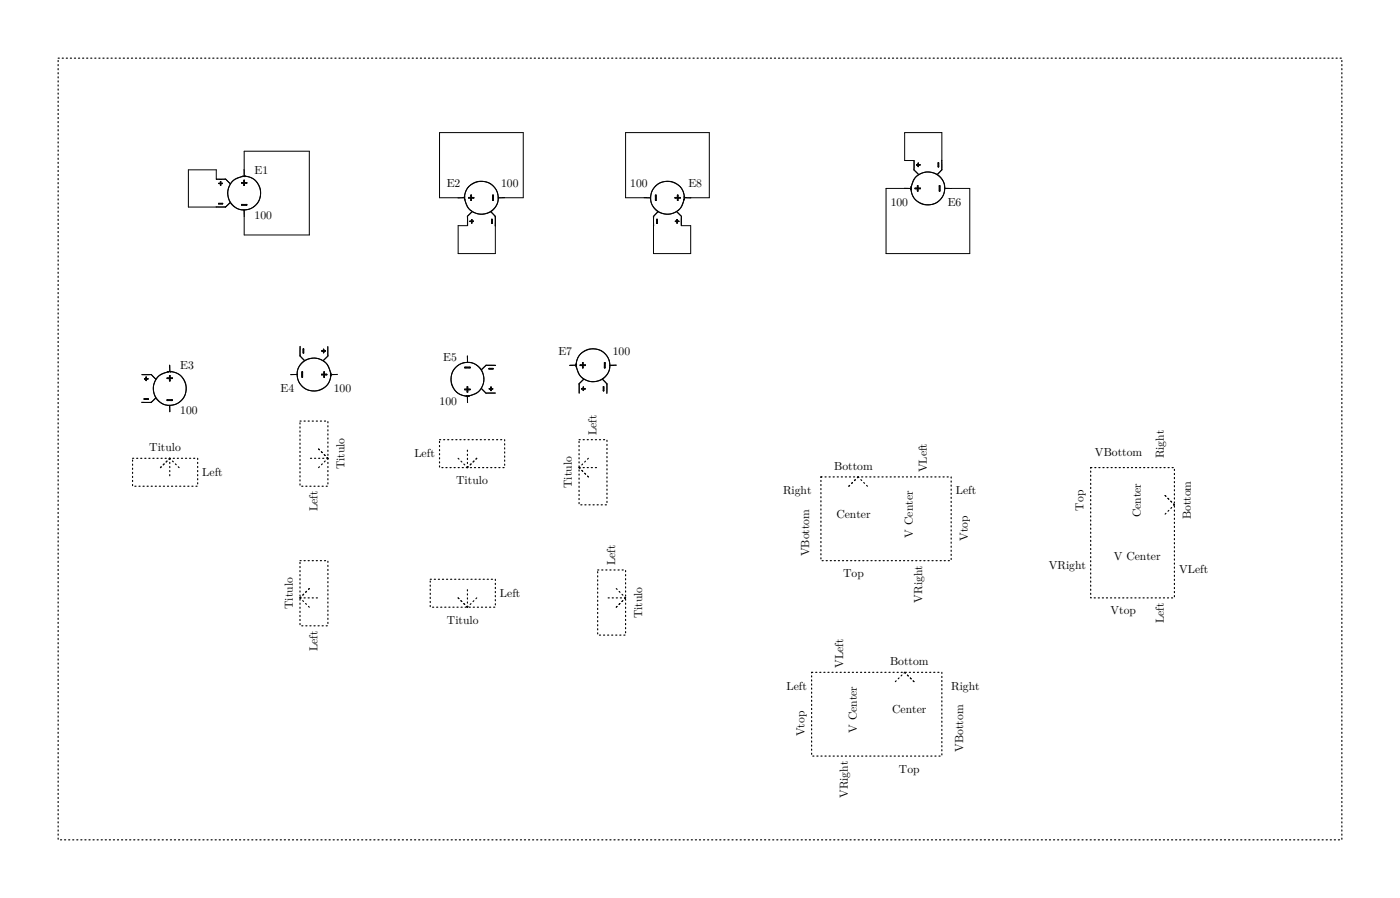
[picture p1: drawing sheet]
Version 4.1
SHEET 1 2036 3832
WIRE 624 1008 480 1008
WIRE 944 1008 800 1008
WIRE 1344 1008 1280 1008
WIRE 256 1040 144 1040
WIRE 1280 1056 1280 1008
WIRE 1296 1056 1280 1056
WIRE 1344 1056 1344 1008
WIRE 96 1072 48 1072
WIRE 144 1072 144 1040
WIRE 96 1088 96 1072
WIRE 1280 1104 1248 1104
WIRE 1392 1104 1360 1104
WIRE 480 1120 480 1008
WIRE 512 1120 480 1120
WIRE 624 1120 624 1008
WIRE 624 1120 592 1120
WIRE 800 1120 800 1008
WIRE 832 1120 800 1120
WIRE 944 1120 944 1008
WIRE 944 1120 912 1120
WIRE 48 1136 48 1072
WIRE 96 1136 48 1136
WIRE 528 1168 512 1168
WIRE 912 1168 896 1168
WIRE 144 1184 144 1152
WIRE 256 1184 256 1040
WIRE 256 1184 144 1184
WIRE 512 1216 512 1168
WIRE 576 1216 576 1168
WIRE 576 1216 512 1216
WIRE 848 1216 848 1168
WIRE 912 1216 912 1168
WIRE 912 1216 848 1216
WIRE 1248 1216 1248 1104
WIRE 1392 1216 1392 1104
WIRE 1392 1216 1248 1216
SYMBOL e 1264 1104 M90
SYMATTR InstName E6
SYMATTR Value 100
SYMBOL e 928 1120 M270
SYMATTR InstName E8
SYMATTR Value 100
SYMBOL e 144 1056 R0
SYMATTR InstName E1
SYMATTR Value 100
SYMBOL e 496 1120 R270
SYMATTR InstName E2
SYMATTR Value 100
SYMBOL e 16 1392 R0
SYMATTR InstName E3
SYMATTR Value 100
SYMBOL e 320 1424 R90
SYMATTR InstName E4
SYMATTR Value 100
SYMBOL e 528 1488 R180
SYMATTR InstName E5
SYMATTR Value 100
SYMBOL e 688 1408 R270
SYMATTR InstName E7
SYMATTR Value 100
TEXT 8 1560 Bottom 2 ;Titulo
TEXT 72 1592 Left 2 ;Left
TEXT 296 1560 VTop 2 ;Titulo
TEXT 264 1624 VRight 2 ;Left
TEXT 536 1592 Top 2 ;Titulo
TEXT 472 1560 Right 2 ;Left
TEXT 712 1592 VBottom 2 ;Titulo
TEXT 744 1528 VLeft 2 ;Left
TEXT 232 1800 VBottom 2 ;Titulo
TEXT 264 1864 VRight 2 ;Left
TEXT 520 1832 Top 2 ;Titulo
TEXT 584 1800 Left 2 ;Left
TEXT 808 1816 VTop 2 ;Titulo
TEXT 776 1752 VLeft 2 ;Left
TEXT 1192 1592 Bottom 2 ;Bottom
TEXT 1368 1624 Left 2 ;Left
TEXT 1120 1624 Right 2 ;Right
TEXT 1192 1752 Top 2 ;Top
TEXT 1288 1664 VCenter 2 ;V Center
TEXT 1120 1696 VBottom 2 ;VBottom
TEXT 1368 1688 VTop 2 ;Vtop
TEXT 1312 1592 VLeft 2 ;VLeft
TEXT 1304 1752 VRight 2 ;VRight
TEXT 1192 1664 Center 2 ;Center
TEXT 1752 1640 VTop 2 ;Bottom
TEXT 1720 1816 VRight 2 ;Left
TEXT 1720 1568 VLeft 2 ;Right
TEXT 1592 1640 VBottom 2 ;Top
TEXT 1680 1736 Center 2 ;V Center
TEXT 1648 1568 Bottom 2 ;VBottom
TEXT 1656 1816 Top 2 ;Vtop
TEXT 1752 1760 Left 2 ;VLeft
TEXT 1592 1752 Right 2 ;VRight
TEXT 1680 1640 VCenter 2 ;Center
TEXT 1288 1928 Bottom 2 ;Bottom
TEXT 1112 1960 Right 2 ;Left
TEXT 1360 1960 Left 2 ;Right
TEXT 1288 2088 Top 2 ;Top
TEXT 1192 2000 VCenter 2 ;V Center
TEXT 1360 2032 VTop 2 ;VBottom
TEXT 1112 2024 VBottom 2 ;Vtop
TEXT 1168 1928 VLeft 2 ;VLeft
TEXT 1176 2088 VRight 2 ;VRight
TEXT 1288 2000 Center 2 ;Center
LINE Normal 16 1568 16 1600 2
LINE Normal 0 1584 16 1568 2
LINE Normal 16 1568 0 1584 2
LINE Normal 32 1584 16 1568 2
LINE Normal 288 1568 256 1568 2
LINE Normal 272 1552 288 1568 2
LINE Normal 288 1568 272 1552 2
LINE Normal 272 1584 288 1568 2
LINE Normal 528 1584 528 1552 2
LINE Normal 544 1568 528 1584 2
LINE Normal 528 1584 544 1568 2
LINE Normal 512 1568 528 1584 2
LINE Normal 720 1584 752 1584 2
LINE Normal 736 1600 720 1584 2
LINE Normal 720 1584 736 1600 2
LINE Normal 736 1568 720 1584 2
LINE Normal 240 1808 272 1808 2
LINE Normal 256 1792 240 1808 2
LINE Normal 240 1808 256 1792 2
LINE Normal 256 1824 240 1808 2
LINE Normal 528 1824 528 1792 2
LINE Normal 512 1808 528 1824 2
LINE Normal 528 1824 512 1808 2
LINE Normal 544 1808 528 1824 2
LINE Normal 800 1808 768 1808 2
LINE Normal 784 1824 800 1808 2
LINE Normal 800 1808 784 1824 2
LINE Normal 784 1792 800 1808 2
LINE Normal 1184 1616 1200 1600 2
LINE Normal 1200 1600 1184 1616 2
LINE Normal 1216 1616 1200 1600 2
LINE Normal 1728 1632 1744 1648 2
LINE Normal 1744 1648 1728 1632 2
LINE Normal 1728 1664 1744 1648 2
LINE Normal 1296 1952 1280 1936 2
LINE Normal 1280 1936 1296 1952 2
LINE Normal 1264 1952 1280 1936 2
RECTANGLE Normal 2032 2224 -176 880 2
RECTANGLE Normal 64 1616 -48 1568 2
RECTANGLE Normal 240 1616 288 1504 2
RECTANGLE Normal 480 1536 592 1584 2
RECTANGLE Normal 768 1536 720 1648 2
RECTANGLE Normal 288 1856 240 1744 2
RECTANGLE Normal 576 1776 464 1824 2
RECTANGLE Normal 752 1760 800 1872 2
RECTANGLE Normal 1360 1744 1136 1600 2
RECTANGLE Normal 1600 1808 1744 1584 2
RECTANGLE Normal 1120 2080 1344 1936 2
